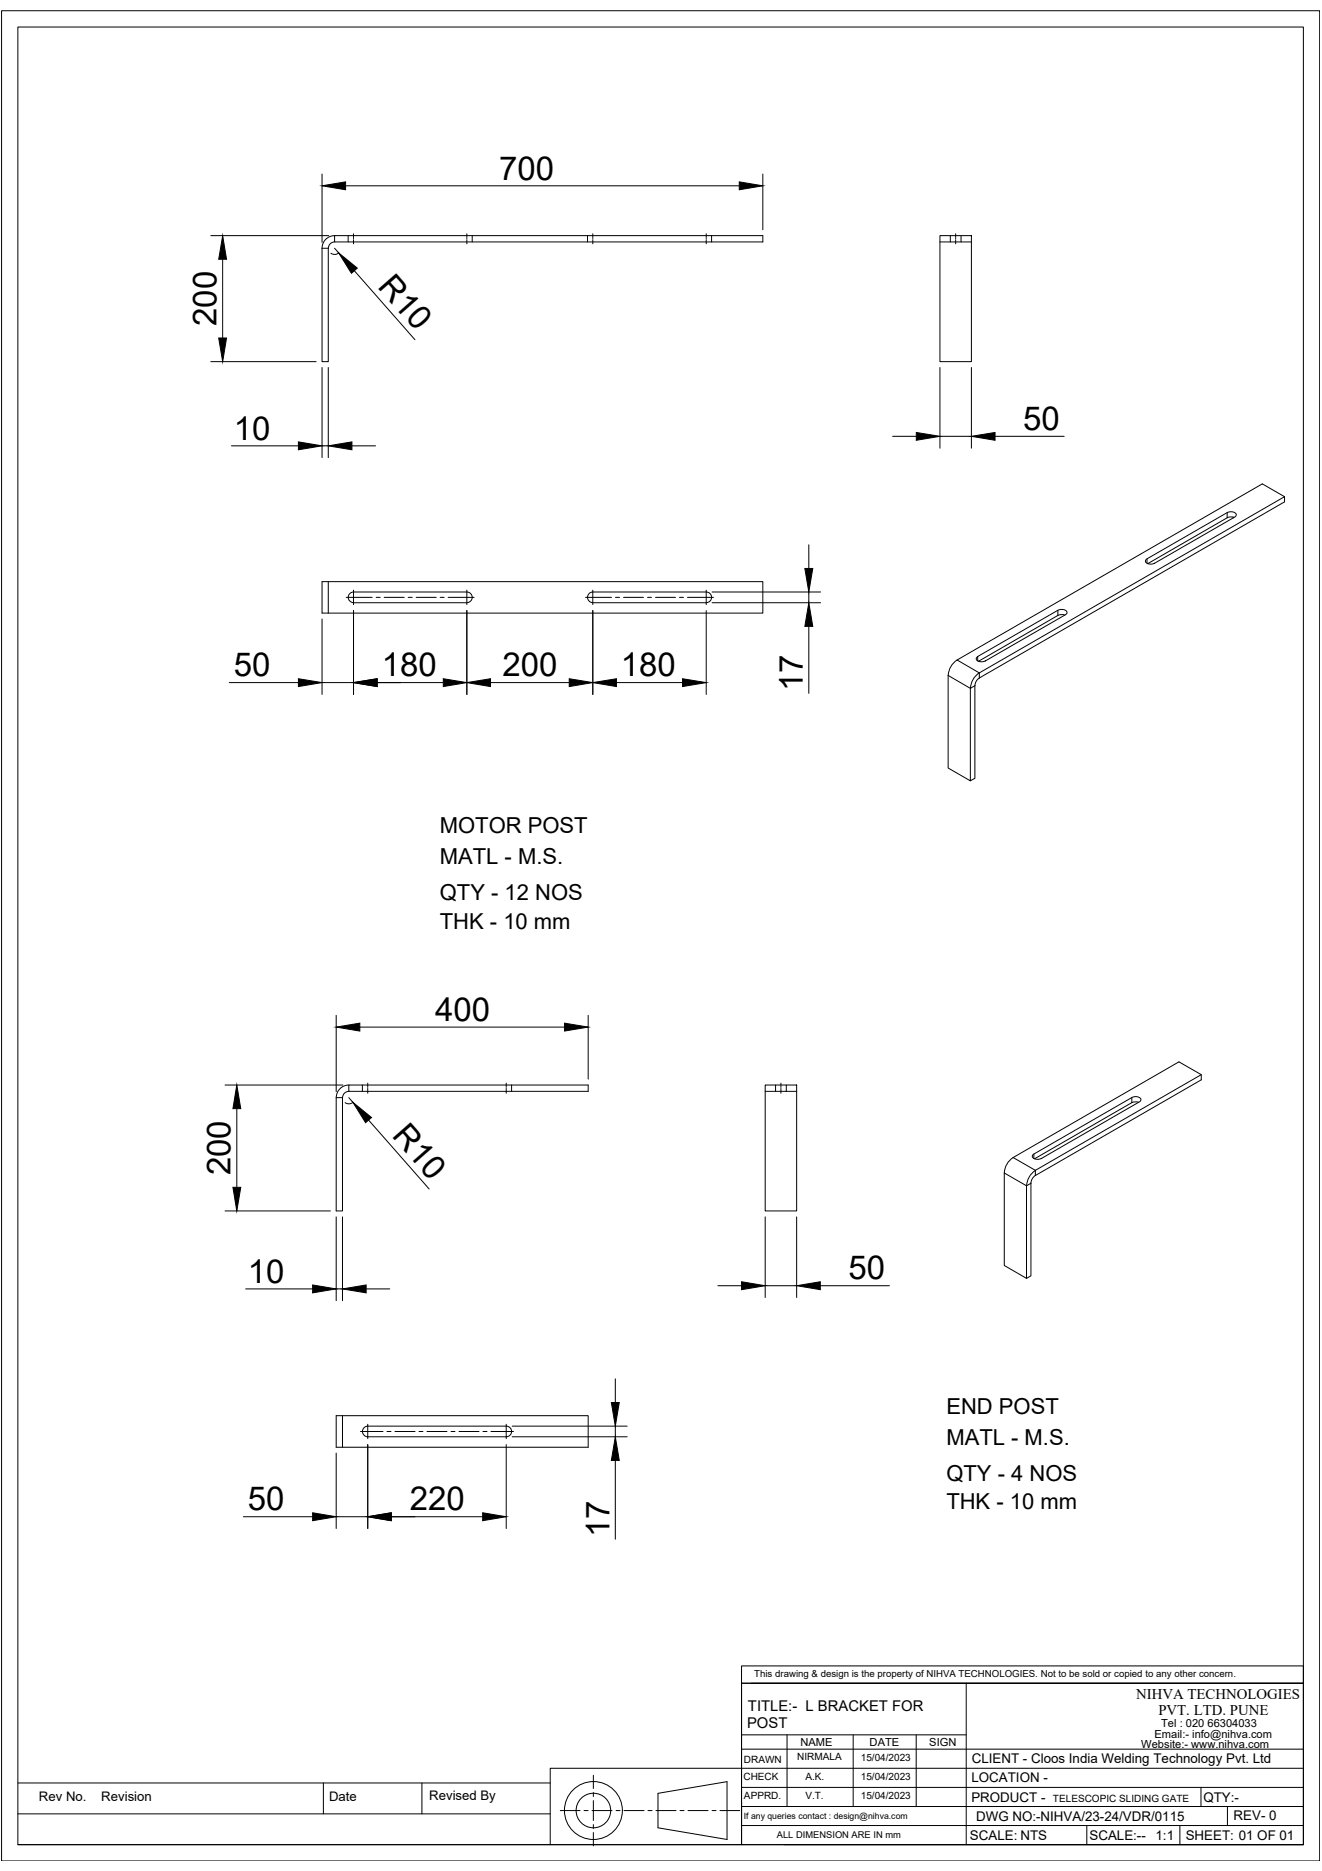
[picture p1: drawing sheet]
<svg xmlns="http://www.w3.org/2000/svg" width="594mm" height="841mm" viewBox="0 0 594 841" stroke-linecap="round" stroke-linejoin="round" font-family="sans-serif">
<!-- layer: 0 -->
<g fill="none" stroke="#000" stroke-width=".45">
<path d="M.7 4.8h592.3v831.7h-592.3zM8 12.1h577.7v817.1h-577.7zM144.7 78.2v30.8M342.8 78.2v25.1M155.3 83.5h176.9M94.7 105.9h53M100.1 116.5v35.4M144.7 111.6v51h2.8v-51M144.7 111.6h2.8M150.4 105.9h192.4v2.9h-192.4zM150.4 111.6l1.8 2.1-1.4 .7-2.1-.6M150.4 108.8l-1.8 .6-.8 .9-.2 1.3"/>
<path d="M150.4 105.9a5.7 5.7 0 0 0-5.7 5.7M156.4 105.9v2.9M158.9 105.1v1.7M158.9 107.2v.3M158.9 107.9v1.7M209.8 105.1v1.7M209.8 107.2v.3M209.8 107.9v1.7M212.2 105.9v2.9M264 105.9v2.9M266.4 105.1v1.7M266.4 107.2v.3"/>
<path d="M266.4 107.9v1.7M317.4 105.1v1.7M317.4 107.2v.3M317.4 107.9v1.7M319.8 105.9v2.9M422.4 105.9h14.1v56.7h-14.1zM422.4 108.8h14.1M427 105.9v2.9M429.5 105.1v1.7M429.5 107.2v.3M429.5 107.9v1.7M431.9 105.9v2.9"/>
<path d="M159.2 121.7l27.3 31M94.7 162.6h47.4M144.7 165.2v40.5M147.5 165.2v40.5M422.4 165.2v36.3M436.5 165.2v36.3M401.1 196.1h10.7M422.4 196.1h14.1M447.2 196.1h31M104 200.4h30.1M144.7 200.4h2.8M158.1 200.4h10.7"/>
<path d="M551.5 230.4v2.3l-35.7 20.7M554.2 232.5v.3M554.5 232.6l-1.5-.3-1.5 .4M577.2 223.3l-137.1 79.2M363.5 244.9v10.6M515.1 251.5l36.4-21.1a3 3 0 0 1 4.1 1l-.8 1-36 20.8a3 3 0 0 1-4.1-.9zM515.4 251.2v2M144.7 261.5h198.1v14.1h-198.1zM144.7 278.3v33.9M147.5 261.5v14.1M155.6 268.5h11.6M158.9 270.9h50.9"/>
<path d="M158.9 265.3v6.5M158.9 274.4v37.8M169.1 268.5h1.7M172.7 268.5h8.9M183.4 268.5h1.8M187 268.5h9M197.8 268.5h1.8M201.4 268.5h11.6M209.8 266.1h-50.9a2.39 2.39 0 0 0-2.4 2.4 2.39 2.39 0 0 0 2.4 2.4M209.8 265.3v6.5M209.8 274.4v37.8M209.8 266.1a2.39 2.39 0 0 1 2.4 2.4 2.39 2.39 0 0 1-2.4 2.4"/>
<path d="M263.1 268.5h11.7M266.4 270.9h51M266.4 265.3v6.5M266.4 274.4v37.8M266.4 270.9a2.39 2.39 0 0 1-2.4-2.4 2.39 2.39 0 0 1 2.4-2.4h51a2.39 2.39 0 0 1 2.4 2.4 2.39 2.39 0 0 1-2.4 2.4M276.6 268.5h1.8M280.2 268.5h9M291 268.5h1.8M294.6 268.5h9M305.3 268.5h1.9M308.9 268.5h11.7M317.4 265.3v6.5"/>
<path d="M317.4 274.4v37.8M320 266.1h48.8M320 270.9h48.8M363.5 266.1v4.8M475.4 274.3v2.3l-35.7 20.7M478.5 276.5l-1.5-.3-1.6 .4M363.5 281.6v30.1M430.1 296.7l137.2-79.2 9.9 5.8v2.3l-137.1 79.2v-2.3zM430.1 296.7a8.7 8.7 0 0 0-4 6.9M439.1 295.4l36.3-21.1a2.66 2.66 0 0 1 4.1 1.2l-.7 .8-36 20.8a2.68 2.68 0 0 1-4.1-1.2zM439.4 295.1v2M103 306.8h31.1"/>
<path d="M144.7 306.8h14.2M169.5 306.8h29.7M220.4 306.8h35.4M277 306.8h29.7M426.1 303.6l10 5.8v41.6l-10-5.8zM438.1 308.2v41.6l-2 1.2M438.1 308.2l-2 1.2M440.1 304.8l-1.3 1.2-.7 2.2M440.1 302.4a8.7 8.7 0 0 0-4 7M151.1 456.4v34.3M264.3 456.4v28.7M161.7 461.7h92"/>
<path d="M101.1 487.7h53M106.4 498.3v35.4M151.1 493.4v50.9h2.8v-50.9M151.1 493.4h2.8M156.7 487.7h107.6v2.9h-107.6zM156.7 493.4l1.9 2.1M156.8 490.6l-1.8 .6-.8 .9-.2 1.3M156.8 487.7a5.7 5.7 0 0 0-5.7 5.7M158.6 495.5l-1.4 .7-2.1-.6M162.8 487.7v2.9M165.3 486.9v1.7M165.3 489v.3"/>
<path d="M165.3 489.7v1.7M227.5 486.9v1.7M227.5 489v.3M227.5 489.7v1.7M229.9 487.7v2.9M343.9 487.7h14.1v56.6h-14.1zM343.9 490.6h14.1M348.5 487.7v2.9M350.9 486.9v1.7M350.9 489v.3M350.9 489.7v1.7M353.3 487.7v2.9"/>
<path d="M508.6 493.4v2.2l-43.7 25.3M511.7 495.5l-1.6-.2-1.5 .4M539.8 483.1l-74.5 43M165.6 503.5l27.3 31M464.1 519.2l44.5-25.8a2.88 2.88 0 0 1 4.1 1l-.7 .9-44 25.4a2.94 2.94 0 0 1-4.1-1zM464.6 518.8v1.9M451.3 527.3v41.5l10 5.8v-41.6M451.3 527.3l10 5.7M455.3 520.3l74.5-43 10 5.8v2.3l-74.5 43v-2.3zM455.3 520.3a8.7 8.7 0 0 0-4 6.9M463.3 531.9v41.6l-2 1.1M463.3 531.9l-2 1.1"/>
<path d="M465.3 528.4l-1.6 1.7-.4 1.7M465.3 526.1a8.7 8.7 0 0 0-4 6.9M101.1 544.3h47.3M151.1 547v37.7M153.9 547v37.7M343.9 547v36.2M358 547v36.2M110.4 579.4h30.1M151.1 579.4h2.8M164.5 579.4h10.7M322.6 577.9h10.6M343.9 577.9h14.1"/>
<path d="M368.6 577.9h31.1M276.5 619.8v10.6M151.1 636.4h113.2v14.1h-113.2zM153.9 636.4v14.1M151.1 653.2v33.9M162 643.5h10.1M163.8 641.6l1.5-.5h62.2a2.39 2.39 0 0 1 2.4 2.3 2.39 2.39 0 0 1-2.4 2.4h-62.2a2.39 2.39 0 0 1-2.3-1.6 2.39 2.39 0 0 1 .8-2.6zM165.3 640.2v6.5M165.3 649.4v37.7M173.9 643.5h1.8M177.5 643.5h9M188.3 643.5h1.8"/>
<path d="M191.9 643.5h9M202.7 643.5h1.8M206.3 643.5h9M217 643.5h1.8M220.6 643.5h10.1M227.5 640.2v6.5M227.5 649.4v37.7M230.2 641.1h51.6M230.2 645.8h51.6M276.5 641.1v4.7M276.5 656.5v35.4M109.4 681.8h31.1"/>
<path d="M151.1 681.8h14.2M175.8 681.8h41.1M333.2 748.8h252.5v7.8h-252.5zM333.2 756.6h252.5v72.6h-252.5zM333.2 756.6v72.6h-85.9M337.5 756.6h248.2M434.2 756.6v72.6M333.2 779.8h101M353.7 779.8v32.2M383.4 779.8v32.2M411.7 779.8v32.2M266.6 798v6"/>
<path d="M333.2 786.3h252.5M585.7 794.9h-338.4v34.3h-239.3M8 815.3h239.3M8 801.5h239.3M145.3 801.5v13.8M189.6 801.5v13.8M251.8 813.9h8.9M262.5 813.9h1.8M266.1 813.9h8.9M266.6 805.8v1.8M266.6 809.4v8.9M276.8 813.9h1.8"/>
<path d="M280.4 813.9h9M291.2 813.9h1.8M294.8 813.9h9M295.7 806.1l31-5.2v26l-31-5.3zM305.6 813.9h1.8M309.2 813.9h9M320 813.9h1.8M323.5 813.9h8.9M333.2 812h252.5M333.2 803.4h252.5M539.7 803.4v8.6M551.6 812v8.6"/>
<path d="M266.6 820.2v1.7M266.6 823.7v6M333.2 820.6h252.5M352.3 829.2h233.4M488.4 820.6v8.6M530.2 820.6v8.6"/>
<circle cx="266.7" cy="813.8" r="13"/>
<circle cx="266.7" cy="813.8" r="7.8"/>
</g>
<g fill="#000" stroke="#000" stroke-width=".45">
<path d="M144.7 83.5l10.6-1.8v3.6zM332.2 81.7l10.6 1.8-10.6 1.8zM100.1 105.9l1.7 10.6h-3.5zM152.2 113.7l8.4 6.8-2.7 2.4zM98.3 151.9h3.5l-1.7 10.7zM134.1 198.6l10.6 1.8-10.6 1.8zM147.5 200.4l10.6-1.8v3.6zM411.8 194.4l10.6 1.7-10.6 1.8zM436.5 196.1l10.7-1.7v3.5zM361.7 255.5h3.5l-1.7 10.6zM363.5 270.9l1.7 10.7h-3.5zM134.1 305.1l10.6 1.7-10.6 1.8z"/>
<path d="M158.9 306.8l10.6-1.7v3.5zM199.2 305.1l10.6 1.7-10.6 1.8zM209.8 306.8l10.6-1.7v3.5zM255.8 305.1l10.6 1.7-10.6 1.8zM266.4 306.8l10.6-1.7v3.5zM306.7 305.1l10.7 1.7-10.7 1.8zM151.1 461.7l10.6-1.8v3.6zM253.7 459.9l10.6 1.8-10.6 1.8zM106.4 487.7l1.8 10.6h-3.5zM158.6 495.5l8.3 6.8-2.6 2.4zM104.7 533.7h3.5l-1.8 10.6zM140.5 577.6l10.6 1.8-10.6 1.8z"/>
<path d="M153.9 579.4l10.6-1.8v3.6zM333.2 576.2l10.7 1.7-10.7 1.8zM358 577.9l10.6-1.7v3.5zM274.7 630.4h3.6l-1.8 10.7zM276.5 645.8l1.8 10.7h-3.6zM140.5 680l10.6 1.8-10.6 1.8zM165.3 681.8l10.5-1.8v3.6zM216.9 680l10.6 1.8-10.6 1.8z"/>
</g>
<g font-size="14.8">
<text x="224.3" y="80.7">700</text>
<text x="169.4" y="128.9" transform="rotate(49 169.4 128.9)">R10</text>
<text x="97.2" y="146.5" transform="rotate(-90 97.2 146.5)">200</text>
<text x="105.1" y="197.6">10</text>
<text x="459.8" y="193.3">50</text>
<text x="105.1" y="304">50</text>
<text x="171.5" y="304">180</text>
<text x="225.9" y="304">200</text>
<text x="279" y="304">180</text>
<text x="360.8" y="310.6" transform="rotate(-90 360.8 310.6)">17</text>
<text x="195.6" y="458.9">400</text>
<text x="175.8" y="510.7" transform="rotate(49 175.8 510.7)">R10</text>
<text x="103.6" y="528.3" transform="rotate(-90 103.6 528.3)">200</text>
<text x="381.3" y="575.1">50</text>
<text x="111.4" y="576.5">10</text>
<text x="111.4" y="678.9">50</text>
<text x="184.1" y="678.9">220</text>
<text x="273.9" y="690.8" transform="rotate(-90 273.9 690.8)">17</text>
</g>
<g font-size="9.9">
<text x="197.6" y="374.4">MOTOR POST</text>
<text x="197.6" y="388.4">MATL - M.S.</text>
<text x="197.6" y="404.5">QTY - 12 NOS</text>
<text x="197.6" y="417.4">THK - 10 mm</text>
<text x="425.3" y="635.5">END POST</text>
<text x="425.3" y="649.4">MATL - M.S.</text>
<text x="425.3" y="665.5">QTY - 4 NOS</text>
<text x="425.3" y="678.5">THK - 10 mm</text>
</g>
<g font-size="6.7">
<text x="336.1" y="768.9">TITLE:- L BRACKET FOR</text>
<text x="335.7" y="776.9">POST</text>
</g>
<g font-size="6.6">
<text x="510.6" y="763.6">NIHVA TECHNOLOGIES</text>
<text x="520.5" y="771.1">PVT. LTD. PUNE</text>
</g>
<g font-size="6">
<text x="436.7" y="792.6">CLIENT - Cloos India Welding Technology Pvt. Ltd</text>
<text x="436.6" y="801.2">LOCATION -</text>
<text x="436.5" y="809.8">PRODUCT -</text>
<text x="540.8" y="809.9">QTY:-</text>
<text x="438.7" y="818.4">DWG NO:-NIHVA/23-24/VDR/0115</text>
<text x="554.3" y="818.3">REV- 0</text>
<text x="435.9" y="827">SCALE: NTS</text>
<text x="489.6" y="827">SCALE:--</text>
<text x="519.3" y="827">1:1</text>
<text x="532.8" y="827">SHEET: 01 OF 01</text>
</g>
<g font-size="5.9">
<text x="17.5" y="809.8">Rev No.</text>
<text x="45.5" y="809.8">Revision</text>
<text x="147.9" y="809.8">Date</text>
<text x="192.9" y="809.2">Revised By</text>
</g>
<g font-size="5">
<text x="521.8" y="776.1">Tel : 020 66304033</text>
<text x="359.7" y="785">NAME</text>
<text x="390.8" y="784.9">DATE</text>
<text x="417.6" y="784.9">SIGN</text>
<text x="512.9" y="785.7">Website:- www.nihva.com</text>
<text x="518.8" y="781.1">Email:- info@nihva.com</text>
</g>
<g font-size="4.5">
<text x="358.3" y="791.3">NIRMALA</text>
<text x="386.8" y="791.4">15/04/2023</text>
<text x="334.3" y="792.4">DRAWN</text>
<text x="334.1" y="800">CHECK</text>
<text x="361.9" y="799.9">A.K.</text>
<text x="386.8" y="800">15/04/2023</text>
<text x="334.3" y="808.5">APPRD.</text>
<text x="361.9" y="808.5">V.T.</text>
<text x="386.8" y="808.6">15/04/2023</text>
<text x="473.2" y="809.8">TELESCOPIC SLIDING GATE</text>
</g>
<text font-size="4.3" x="338.9" y="753.7">This drawing &amp; design is the property of NIHVA TECHNOLOGIES. Not to be sold or copied to any other concern.</text>
<text font-size="4.2" x="349.1" y="826.3">ALL DIMENSION ARE IN mm</text>
<text font-size="3.9" x="334.2" y="817.5">If any queries contact : design@nihva.com</text>
</svg>
